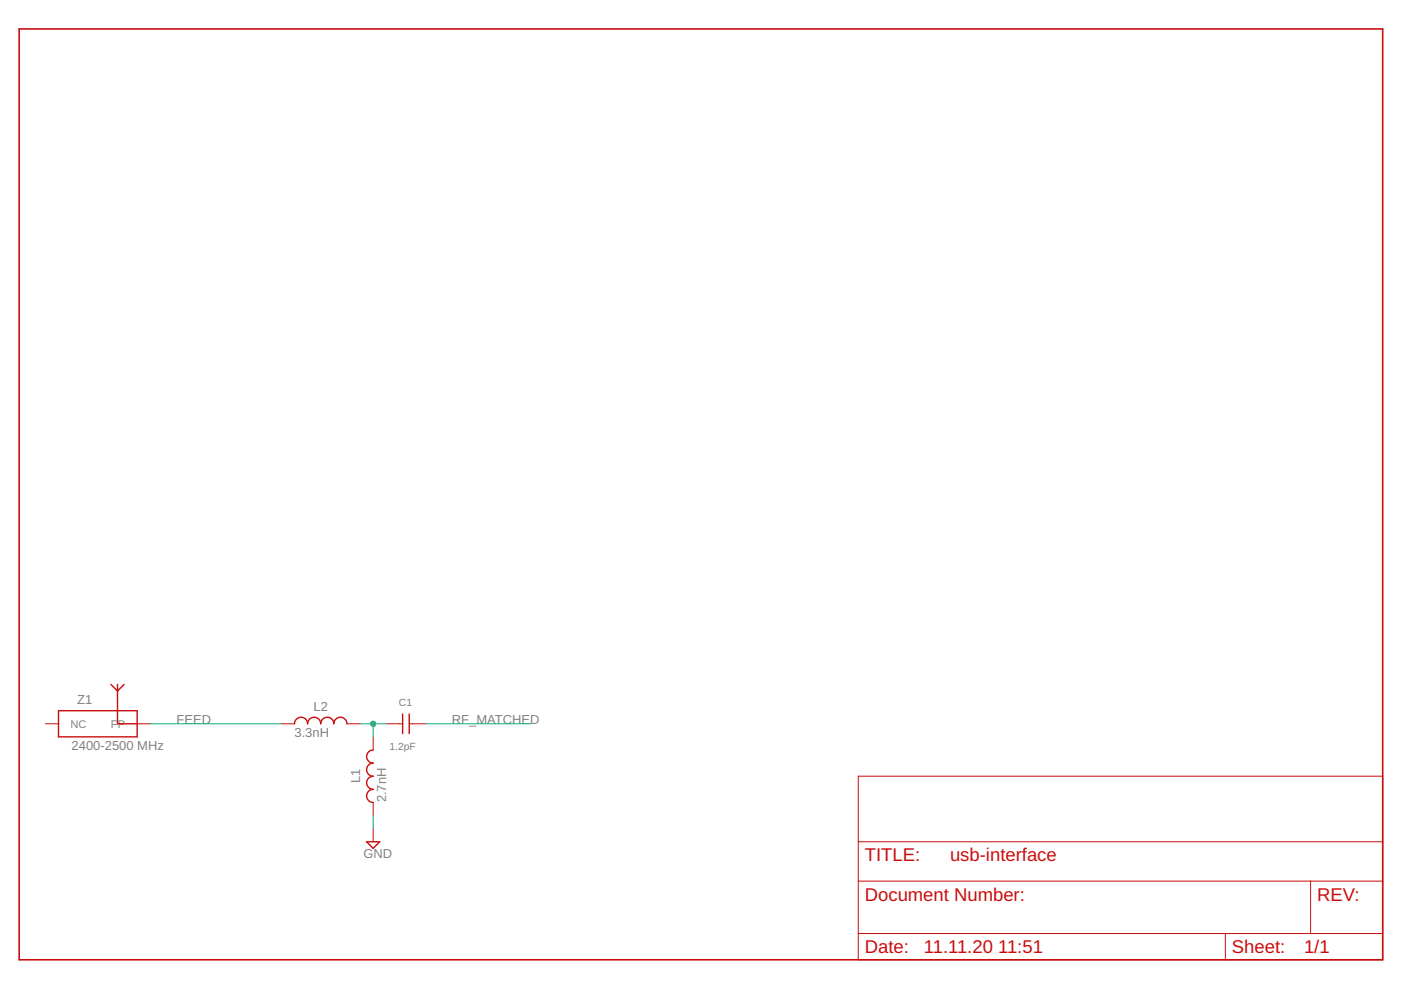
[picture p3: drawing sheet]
<svg xmlns="http://www.w3.org/2000/svg" width="297mm" height="210mm" viewBox="0 0 297 210" stroke-linecap="round" stroke-linejoin="round" font-family="sans-serif">
<path d="M12.4 150.7h16.7v5.5h-16.7zM23.5 145.1l1.4 1.4 1.4-1.4M24.9 145.1v8.4h4.2M62.4 153.5a1.39 1.39 0 0 1 1.4-1.4 1.39 1.39 0 0 1 1.4 1.4 1.4 1.4 0 0 1 1.4-1.4 1.4 1.4 0 0 1 1.4 1.4 1.39 1.39 0 0 1 1.4-1.4 1.39 1.39 0 0 1 1.4 1.4 1.39 1.39 0 0 1 1.4-1.4 1.39 1.39 0 0 1 1.4 1.4M79.1 159a1.39 1.39 0 0 0-1.4 1.4 1.39 1.39 0 0 0 1.4 1.4 1.39 1.39 0 0 0-1.4 1.4 1.39 1.39 0 0 0 1.4 1.4 1.4 1.4 0 0 0-1.4 1.4 1.4 1.4 0 0 0 1.4 1.4 1.39 1.39 0 0 0-1.4 1.4 1.39 1.39 0 0 0 1.4 1.3M85.4 151.4v4.2M86.8 151.4v4.2M77.7 178.5h2.8l-1.4 1.4z" fill="none" stroke="#c90d0c" stroke-width=".3"/>
<g fill="none" stroke="#c90d0c" stroke-width=".21">
<path d="M9.6 153.5h2.8M29.1 153.5h2.8M59.7 153.5h2.7M73.6 153.5h2.7M79.1 156.2v2.8M81.9 153.5h3.5M86.8 153.5h3.4M79.1 170.1v2.8M79.1 175.7v2.8M182 164.6h111.2v38.9h-111.2zM182 178.5h111.2M182 186.8h111.2"/>
<path d="M182 197.9h111.2M259.8 197.9v5.6M277.9 186.8v11.1"/>
</g>
<path d="M4.1 6.1h289.1v197.4h-289.1z" fill="none" stroke="#c90d0c" stroke-width=".34"/>
<path d="M31.9 153.5h27.8M76.3 153.5h5.6M79.1 153.5v2.7M90.2 153.5h22.3M79.1 172.9v2.8" fill="none" stroke="#0dab76" stroke-width=".21"/>
<circle cx="79.1" cy="153.5" r=".55" fill="#0dab76" stroke="#0dab76" stroke-width=".21"/>
<g font-size="3.9" fill="#c90d0c">
<text x="183.4" y="182.6">TITLE:</text>
<text x="201.4" y="182.6">usb-interface</text>
<text x="183.4" y="191">Document Number:</text>
<text x="279.3" y="191">REV:</text>
<text x="183.4" y="202.1">Date:</text>
<text x="195.9" y="202.1">11.11.20</text>
<text x="211.6" y="202.1">11:51</text>
<text x="261.2" y="202.1">Sheet:</text>
<text x="276.5" y="202.1">1/1</text>
</g>
<g font-size="2.8" fill="#808080">
<text x="16.4" y="149.3">Z1</text>
<text x="37.4" y="153.5">FEED</text>
<text x="66.5" y="150.7">L2</text>
<text x="95.8" y="153.5">RF_MATCHED</text>
<text x="15.2" y="159">2400-2500 MHz</text>
<text x="62.4" y="156.2">3.3nH</text>
<text x="76.3" y="166.1" transform="rotate(-90 76.3 166.1)">L1</text>
<text x="81.9" y="170.1" transform="rotate(-90 81.9 170.1)">2.7nH</text>
<text x="77" y="182">GND</text>
</g>
<g font-size="2.3" fill="#808080">
<text x="15" y="154.3">NC</text>
<text x="23.5" y="154.3">FP</text>
</g>
<g font-size="2.2" fill="#808080">
<text x="84.6" y="149.8">C1</text>
<text x="82.6" y="159">1.2pF</text>
</g>
</svg>
